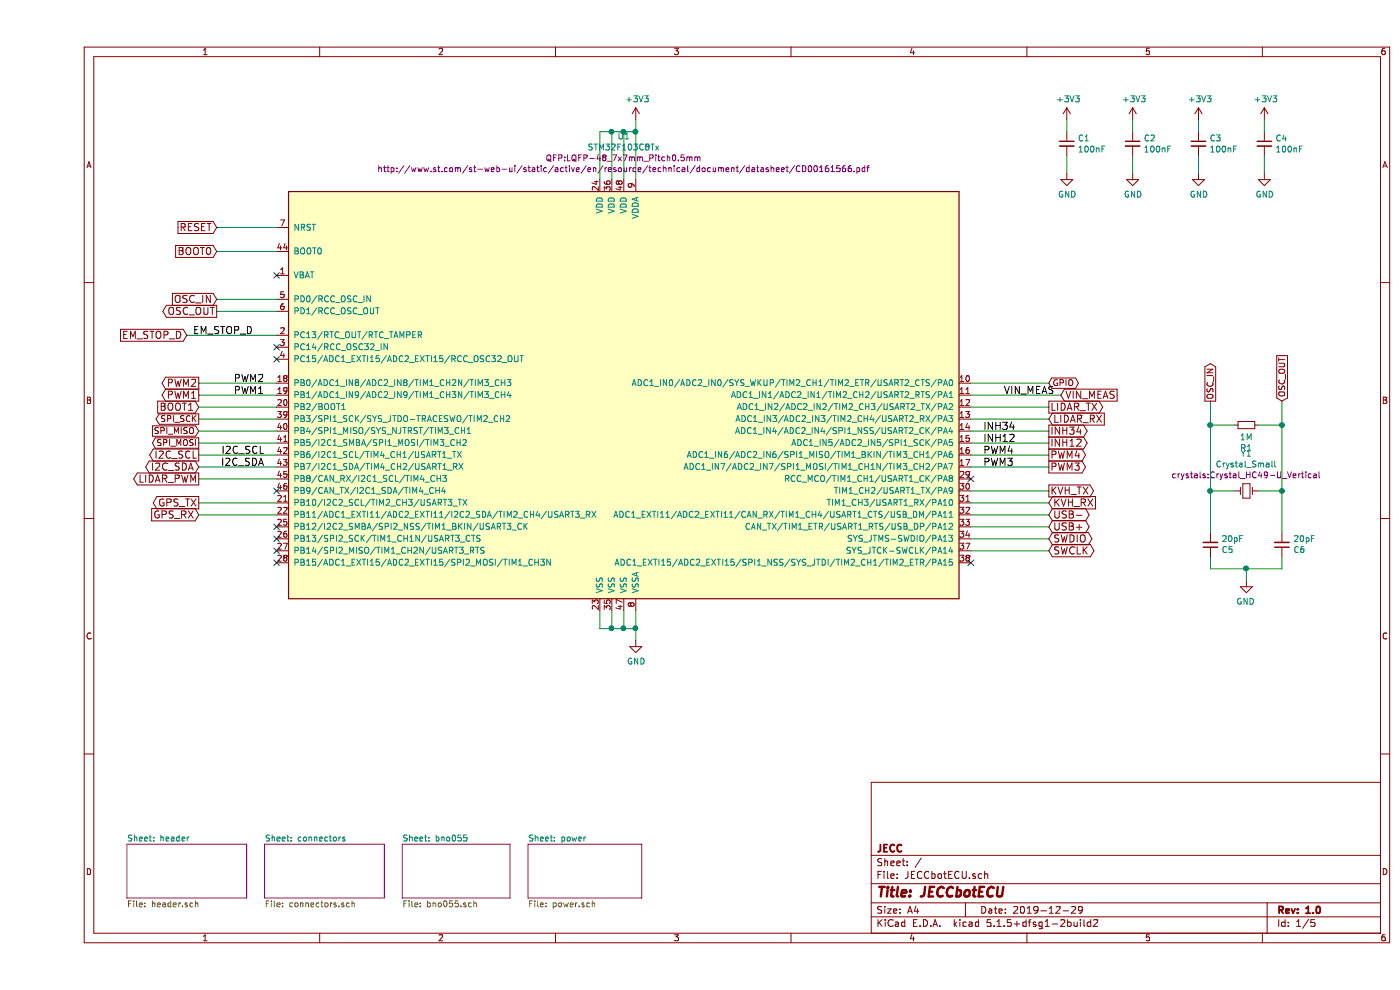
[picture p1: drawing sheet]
EESchema Schematic File Version 4
EELAYER 30 0
EELAYER END
$Descr A4 11693 8268
encoding utf-8
Sheet 1 5
Title "JECCbotECU"
Date "2019-12-29"
Rev "1.0"
Comp "JECC"
Comment1 ""
Comment2 ""
Comment3 ""
Comment4 ""
$EndDescr
Text Label 7900 3700 0    60   ~ 0
INH12
Text Label 7900 3800 0    60   ~ 0
PWM4
Text Label 7900 3600 0    60   ~ 0
INH34
Text Label 7900 3900 0    60   ~ 0
PWM3
Text Label 1900 3200 2    60   ~ 0
PWM2
Text Label 1900 3300 2    60   ~ 0
PWM1
Text Label 1900 3800 2    60   ~ 0
I2C_SCL
Text Label 1900 3900 2    60   ~ 0
I2C_SDA
Text GLabel 1350 3900 0    60   BiDi ~ 0
I2C_SDA
Text GLabel 1350 3800 0    60   Output ~ 0
I2C_SCL
Text GLabel 1350 3300 0    60   Output ~ 0
PWM1
Text GLabel 1350 3200 0    60   Output ~ 0
PWM2
Text GLabel 8450 3900 2    60   Output ~ 0
PWM3
Text GLabel 8450 3800 2    60   Output ~ 0
PWM4
Text GLabel 8450 3700 2    60   Output ~ 0
INH12
Text GLabel 8450 3600 2    60   Output ~ 0
INH34
Text GLabel 1250 2800 0    60   Input ~ 0
EM_STOP_D
Text Label 1300 2800 0    60   ~ 0
EM_STOP_D
Text Label 8500 3300 2    60   ~ 0
VIN_MEAS
$Comp
L IC_microcontroller_ST:STM32F103C8Tx U1
U 1 1
P 4900 3300
F 0 "U1" H 4900 5463 50  0000 C CNN
F 1 "STM32F103C8Tx" H 4900 5372 50  0000 C CNN
F 2 "QFP:LQFP-48_7x7mm_Pitch0.5mm" H 4900 5281 50  0000 C CNN
F 3 "http://www.st.com/st-web-ui/static/active/en/resource/technical/document/datasheet/CD00161566.pdf" H 4900 5190 50  0000 C CNN
	1    4900 3300
	1    0    0    -1  
$EndComp
Wire Wire Line
	4700 5100 4700 5250
Wire Wire Line
	4700 5250 4800 5250
Wire Wire Line
	4800 5250 4800 5100
Wire Wire Line
	5000 5250 4900 5250
Connection ~ 4800 5250
Connection ~ 4900 5250
Wire Wire Line
	4900 5250 4800 5250
Wire Wire Line
	4700 1500 4700 1100
Wire Wire Line
	5000 1100 5000 1500
Wire Wire Line
	4900 1500 4900 1100
Wire Wire Line
	4700 1100 4800 1100
Connection ~ 4900 1100
Wire Wire Line
	4900 1100 5000 1100
Wire Wire Line
	4800 1500 4800 1100
Connection ~ 4800 1100
Wire Wire Line
	4800 1100 4900 1100
$Comp
L power-supply:GND #PWR0101
U 1 1
P 5000 5350
F 0 "#PWR0101" H 5000 5100 50  0001 C CNN
F 1 "GND" H 5005 5177 50  0000 C CNN
F 2 "" H 5000 5350 50  0000 C CNN
F 3 "" H 5000 5350 50  0000 C CNN
	1    5000 5350
	1    0    0    -1  
$EndComp
$Comp
L power-supply:+3V3 #PWR0102
U 1 1
P 5000 1000
F 0 "#PWR0102" H 5000 850 50  0001 C CNN
F 1 "+3V3" H 5015 1173 50  0000 C CNN
F 2 "" H 5000 1000 50  0000 C CNN
F 3 "" H 5000 1000 50  0000 C CNN
	1    5000 1000
	1    0    0    -1  
$EndComp
Connection ~ 5000 5250
Wire Wire Line
	5000 5250 5000 5350
Wire Wire Line
	5000 1100 5000 1000
Connection ~ 5000 1100
Text GLabel 8450 3500 2    60   Input ~ 0
LIDAR_RX
Text GLabel 8450 3400 2    60   Output ~ 0
LIDAR_TX
Text GLabel 1500 1900 0    60   Input ~ 0
RESET
Text GLabel 1500 2100 0    60   Input ~ 0
BOOT0
Text GLabel 1350 3400 0    60   Input ~ 0
BOOT1
Text GLabel 8450 4400 2    60   BiDi ~ 0
USB+
Text GLabel 8450 4300 2    60   BiDi ~ 0
USB-
Text GLabel 8450 4100 2    60   Output ~ 0
KVH_TX
Text GLabel 8450 4200 2    60   Input ~ 0
KVH_RX
Text GLabel 1350 4000 0    60   Output ~ 0
LIDAR_PWM
Text GLabel 1350 4200 0    60   Output ~ 0
GPS_TX
Text GLabel 1350 4300 0    60   Input ~ 0
GPS_RX
Text GLabel 8450 4500 2    60   BiDi ~ 0
SWDIO
Text GLabel 8450 4600 2    60   BiDi ~ 0
SWCLK
Text GLabel 8550 3300 2    60   Input ~ 0
VIN_MEAS
Text GLabel 1500 2500 0    60   Input ~ 0
OSC_IN
$Sheet
S 750  7050 1000 450 
U 5E876221
F0 "header" 50
F1 "header.sch" 50
$EndSheet
$Comp
L devices:C_0603 C1
U 1 1
P 8600 1200
F 0 "C1" H 8692 1246 50  0000 L CNN
F 1 "100nF" H 8692 1155 50  0000 L CNN
F 2 "capacitors:C_0603" H 8600 1050 50  0001 C CNN
F 3 "" H 8600 1200 50  0000 C CNN
	1    8600 1200
	1    0    0    -1  
$EndComp
$Comp
L devices:C_0603 C2
U 1 1
P 9150 1200
F 0 "C2" H 9242 1246 50  0000 L CNN
F 1 "100nF" H 9242 1155 50  0000 L CNN
F 2 "capacitors:C_0603" H 9150 1050 50  0001 C CNN
F 3 "" H 9150 1200 50  0000 C CNN
	1    9150 1200
	1    0    0    -1  
$EndComp
$Comp
L devices:C_0603 C3
U 1 1
P 9700 1200
F 0 "C3" H 9792 1246 50  0000 L CNN
F 1 "100nF" H 9792 1155 50  0000 L CNN
F 2 "capacitors:C_0603" H 9700 1050 50  0001 C CNN
F 3 "" H 9700 1200 50  0000 C CNN
	1    9700 1200
	1    0    0    -1  
$EndComp
$Comp
L devices:C_0603 C4
U 1 1
P 10250 1200
F 0 "C4" H 10342 1246 50  0000 L CNN
F 1 "100nF" H 10342 1155 50  0000 L CNN
F 2 "capacitors:C_0603" H 10250 1050 50  0001 C CNN
F 3 "" H 10250 1200 50  0000 C CNN
	1    10250 1200
	1    0    0    -1  
$EndComp
$Comp
L power-supply:+3V3 #PWR0103
U 1 1
P 8600 1000
F 0 "#PWR0103" H 8600 850 50  0001 C CNN
F 1 "+3V3" H 8615 1173 50  0000 C CNN
F 2 "" H 8600 1000 50  0000 C CNN
F 3 "" H 8600 1000 50  0000 C CNN
	1    8600 1000
	1    0    0    -1  
$EndComp
$Comp
L power-supply:+3V3 #PWR0104
U 1 1
P 9150 1000
F 0 "#PWR0104" H 9150 850 50  0001 C CNN
F 1 "+3V3" H 9165 1173 50  0000 C CNN
F 2 "" H 9150 1000 50  0000 C CNN
F 3 "" H 9150 1000 50  0000 C CNN
	1    9150 1000
	1    0    0    -1  
$EndComp
$Comp
L power-supply:+3V3 #PWR0105
U 1 1
P 9700 1000
F 0 "#PWR0105" H 9700 850 50  0001 C CNN
F 1 "+3V3" H 9715 1173 50  0000 C CNN
F 2 "" H 9700 1000 50  0000 C CNN
F 3 "" H 9700 1000 50  0000 C CNN
	1    9700 1000
	1    0    0    -1  
$EndComp
$Comp
L power-supply:+3V3 #PWR0106
U 1 1
P 10250 1000
F 0 "#PWR0106" H 10250 850 50  0001 C CNN
F 1 "+3V3" H 10265 1173 50  0000 C CNN
F 2 "" H 10250 1000 50  0000 C CNN
F 3 "" H 10250 1000 50  0000 C CNN
	1    10250 1000
	1    0    0    -1  
$EndComp
$Comp
L power-supply:GND #PWR0107
U 1 1
P 8600 1450
F 0 "#PWR0107" H 8600 1200 50  0001 C CNN
F 1 "GND" H 8605 1277 50  0000 C CNN
F 2 "" H 8600 1450 50  0000 C CNN
F 3 "" H 8600 1450 50  0000 C CNN
	1    8600 1450
	1    0    0    -1  
$EndComp
$Comp
L power-supply:GND #PWR0108
U 1 1
P 9150 1450
F 0 "#PWR0108" H 9150 1200 50  0001 C CNN
F 1 "GND" H 9155 1277 50  0000 C CNN
F 2 "" H 9150 1450 50  0000 C CNN
F 3 "" H 9150 1450 50  0000 C CNN
	1    9150 1450
	1    0    0    -1  
$EndComp
$Comp
L power-supply:GND #PWR0109
U 1 1
P 9700 1450
F 0 "#PWR0109" H 9700 1200 50  0001 C CNN
F 1 "GND" H 9705 1277 50  0000 C CNN
F 2 "" H 9700 1450 50  0000 C CNN
F 3 "" H 9700 1450 50  0000 C CNN
	1    9700 1450
	1    0    0    -1  
$EndComp
$Comp
L power-supply:GND #PWR0110
U 1 1
P 10250 1450
F 0 "#PWR0110" H 10250 1200 50  0001 C CNN
F 1 "GND" H 10255 1277 50  0000 C CNN
F 2 "" H 10250 1450 50  0000 C CNN
F 3 "" H 10250 1450 50  0000 C CNN
	1    10250 1450
	1    0    0    -1  
$EndComp
Wire Wire Line
	8600 1450 8600 1300
Wire Wire Line
	8600 1100 8600 1000
Wire Wire Line
	9150 1450 9150 1300
Wire Wire Line
	9150 1100 9150 1000
Wire Wire Line
	9700 1450 9700 1300
Wire Wire Line
	9700 1100 9700 1000
Wire Wire Line
	10250 1450 10250 1300
Wire Wire Line
	10250 1100 10250 1000
$Comp
L devices:R_0603 R1
U 1 1
P 10100 3550
F 0 "R1" V 9904 3550 50  0000 C CNN
F 1 "1M" V 9995 3550 50  0000 C CNN
F 2 "resistors:R_0603" H 10100 3400 50  0001 C CNN
F 3 "" H 10100 3550 50  0000 C CNN
	1    10100 3550
	0    1    -1   0   
$EndComp
$Comp
L devices:C_0603 C5
U 1 1
P 9800 4550
F 0 "C5" H 9892 4596 50  0000 L CNN
F 1 "20pF" H 9892 4505 50  0000 L CNN
F 2 "capacitors:C_0603" H 9800 4400 50  0001 C CNN
F 3 "" H 9800 4550 50  0000 C CNN
	1    9800 4550
	1    0    0    1   
$EndComp
$Comp
L devices:C_0603 C6
U 1 1
P 10400 4550
F 0 "C6" H 10492 4596 50  0000 L CNN
F 1 "20pF" H 10492 4505 50  0000 L CNN
F 2 "capacitors:C_0603" H 10400 4400 50  0001 C CNN
F 3 "" H 10400 4550 50  0000 C CNN
	1    10400 4550
	1    0    0    1   
$EndComp
Wire Wire Line
	9800 4650 9800 4750
Wire Wire Line
	9800 4750 10100 4750
Wire Wire Line
	10400 4750 10400 4650
Wire Wire Line
	9800 3550 10000 3550
Wire Wire Line
	10200 3550 10400 3550
Wire Wire Line
	10400 3350 10400 3550
Connection ~ 10400 3550
Wire Wire Line
	9800 3350 9800 3550
Connection ~ 9800 3550
Text GLabel 1500 2600 0    60   Output ~ 0
OSC_OUT
Text GLabel 9800 3350 1    50   Output ~ 0
OSC_IN
Text GLabel 10400 3350 1    50   Input ~ 0
OSC_OUT
$Sheet
S 1900 7050 1000 450 
U 5E8D351D
F0 "connectors" 50
F1 "connectors.sch" 50
$EndSheet
NoConn ~ 2000 2300
$Sheet
S 4100 7050 950  450 
U 5E9A2887
F0 "power" 50
F1 "power.sch" 50
$EndSheet
$Sheet
S 3050 7050 900  450 
U 5E9DEA3D
F0 "bno055" 50
F1 "bno055.sch" 50
$EndSheet
NoConn ~ 7800 4000
NoConn ~ 7800 4700
NoConn ~ 2000 2900
NoConn ~ 2000 3000
NoConn ~ 2000 4100
NoConn ~ 2000 4400
NoConn ~ 2000 4500
NoConn ~ 2000 4600
NoConn ~ 2000 4700
$Comp
L power-supply:GND #PWR0116
U 1 1
P 10100 4850
F 0 "#PWR0116" H 10100 4600 50  0001 C CNN
F 1 "GND" H 10105 4677 50  0000 C CNN
F 2 "" H 10100 4850 50  0000 C CNN
F 3 "" H 10100 4850 50  0000 C CNN
	1    10100 4850
	-1   0    0    -1  
$EndComp
Wire Wire Line
	10100 4850 10100 4750
Connection ~ 10100 4750
Wire Wire Line
	10100 4750 10400 4750
Text GLabel 1350 3500 0    50   Output ~ 0
SPI_SCK
Wire Wire Line
	5000 5100 5000 5250
Wire Wire Line
	4900 5100 4900 5250
Text GLabel 1350 3600 0    50   Input ~ 0
SPI_MISO
Text GLabel 1350 3700 0    50   Output ~ 0
SPI_MOSI
Wire Wire Line
	1350 3300 2000 3300
Wire Wire Line
	1350 3200 2000 3200
Wire Wire Line
	1350 3800 2000 3800
Wire Wire Line
	1350 3900 2000 3900
Wire Wire Line
	1250 2800 2000 2800
Wire Wire Line
	1500 1900 2000 1900
Wire Wire Line
	1500 2100 2000 2100
Wire Wire Line
	1350 4000 2000 4000
Wire Wire Line
	1350 4200 2000 4200
Wire Wire Line
	1350 4300 2000 4300
Wire Wire Line
	1350 3400 2000 3400
Wire Wire Line
	1500 2500 2000 2500
Wire Wire Line
	1500 2600 2000 2600
Wire Wire Line
	1350 3500 2000 3500
Wire Wire Line
	1350 3600 2000 3600
Wire Wire Line
	1350 3700 2000 3700
Text GLabel 8450 3200 2    50   BiDi ~ 0
GPIO
Wire Wire Line
	7800 3600 8450 3600
Wire Wire Line
	7800 3700 8450 3700
Wire Wire Line
	7800 3900 8450 3900
Wire Wire Line
	7800 3800 8450 3800
Wire Wire Line
	7800 3300 8550 3300
Wire Wire Line
	7800 4100 8450 4100
Wire Wire Line
	7800 4200 8450 4200
Wire Wire Line
	7800 4300 8450 4300
Wire Wire Line
	7800 4400 8450 4400
Wire Wire Line
	7800 3400 8450 3400
Wire Wire Line
	7800 3500 8450 3500
Wire Wire Line
	7800 4500 8450 4500
Wire Wire Line
	7800 4600 8450 4600
Wire Wire Line
	7800 3200 8450 3200
Wire Wire Line
	9800 3550 9800 4100
Wire Wire Line
	10400 3550 10400 4100
$Comp
L devices:Crystal_Small Y1
U 1 1
P 10100 4100
F 0 "Y1" H 10100 4415 50  0000 C CNN
F 1 "Crystal_Small" H 10100 4324 50  0000 C CNN
F 2 "crystals:Crystal_HC49-U_Vertical" H 10100 4233 50  0000 C CNN
F 3 "" H 10100 4100 50  0000 C CNN
	1    10100 4100
	1    0    0    -1  
$EndComp
Wire Wire Line
	10200 4100 10400 4100
Connection ~ 10400 4100
Wire Wire Line
	10400 4100 10400 4450
Wire Wire Line
	10000 4100 9800 4100
Connection ~ 9800 4100
Wire Wire Line
	9800 4100 9800 4450
$EndSCHEMATC
